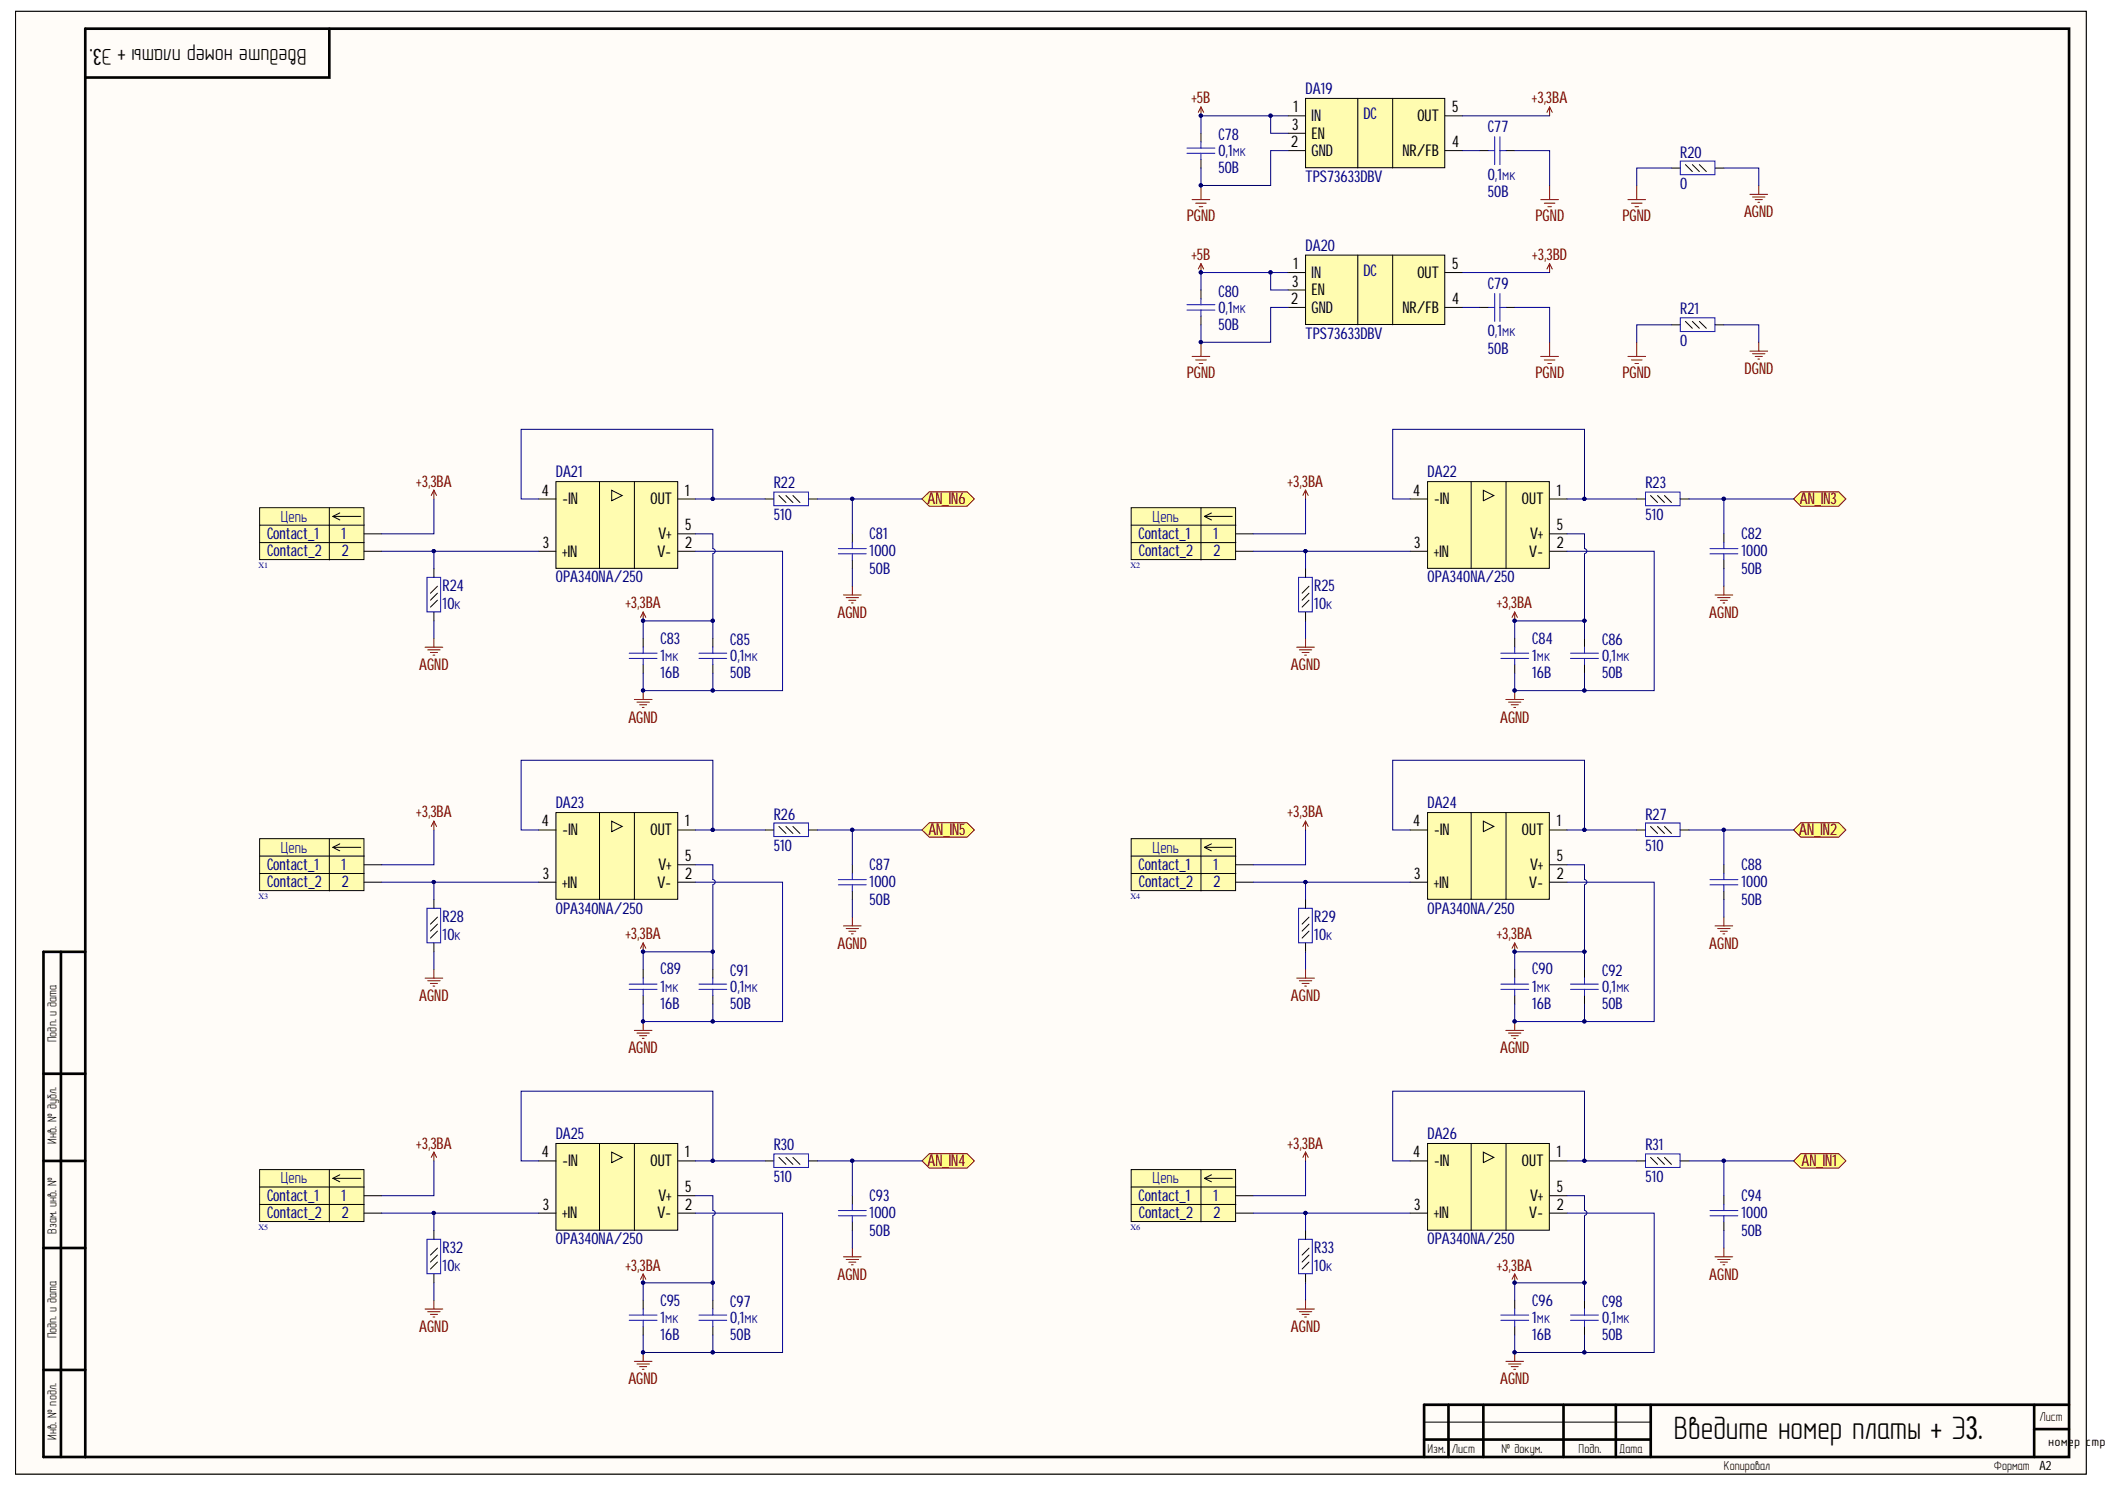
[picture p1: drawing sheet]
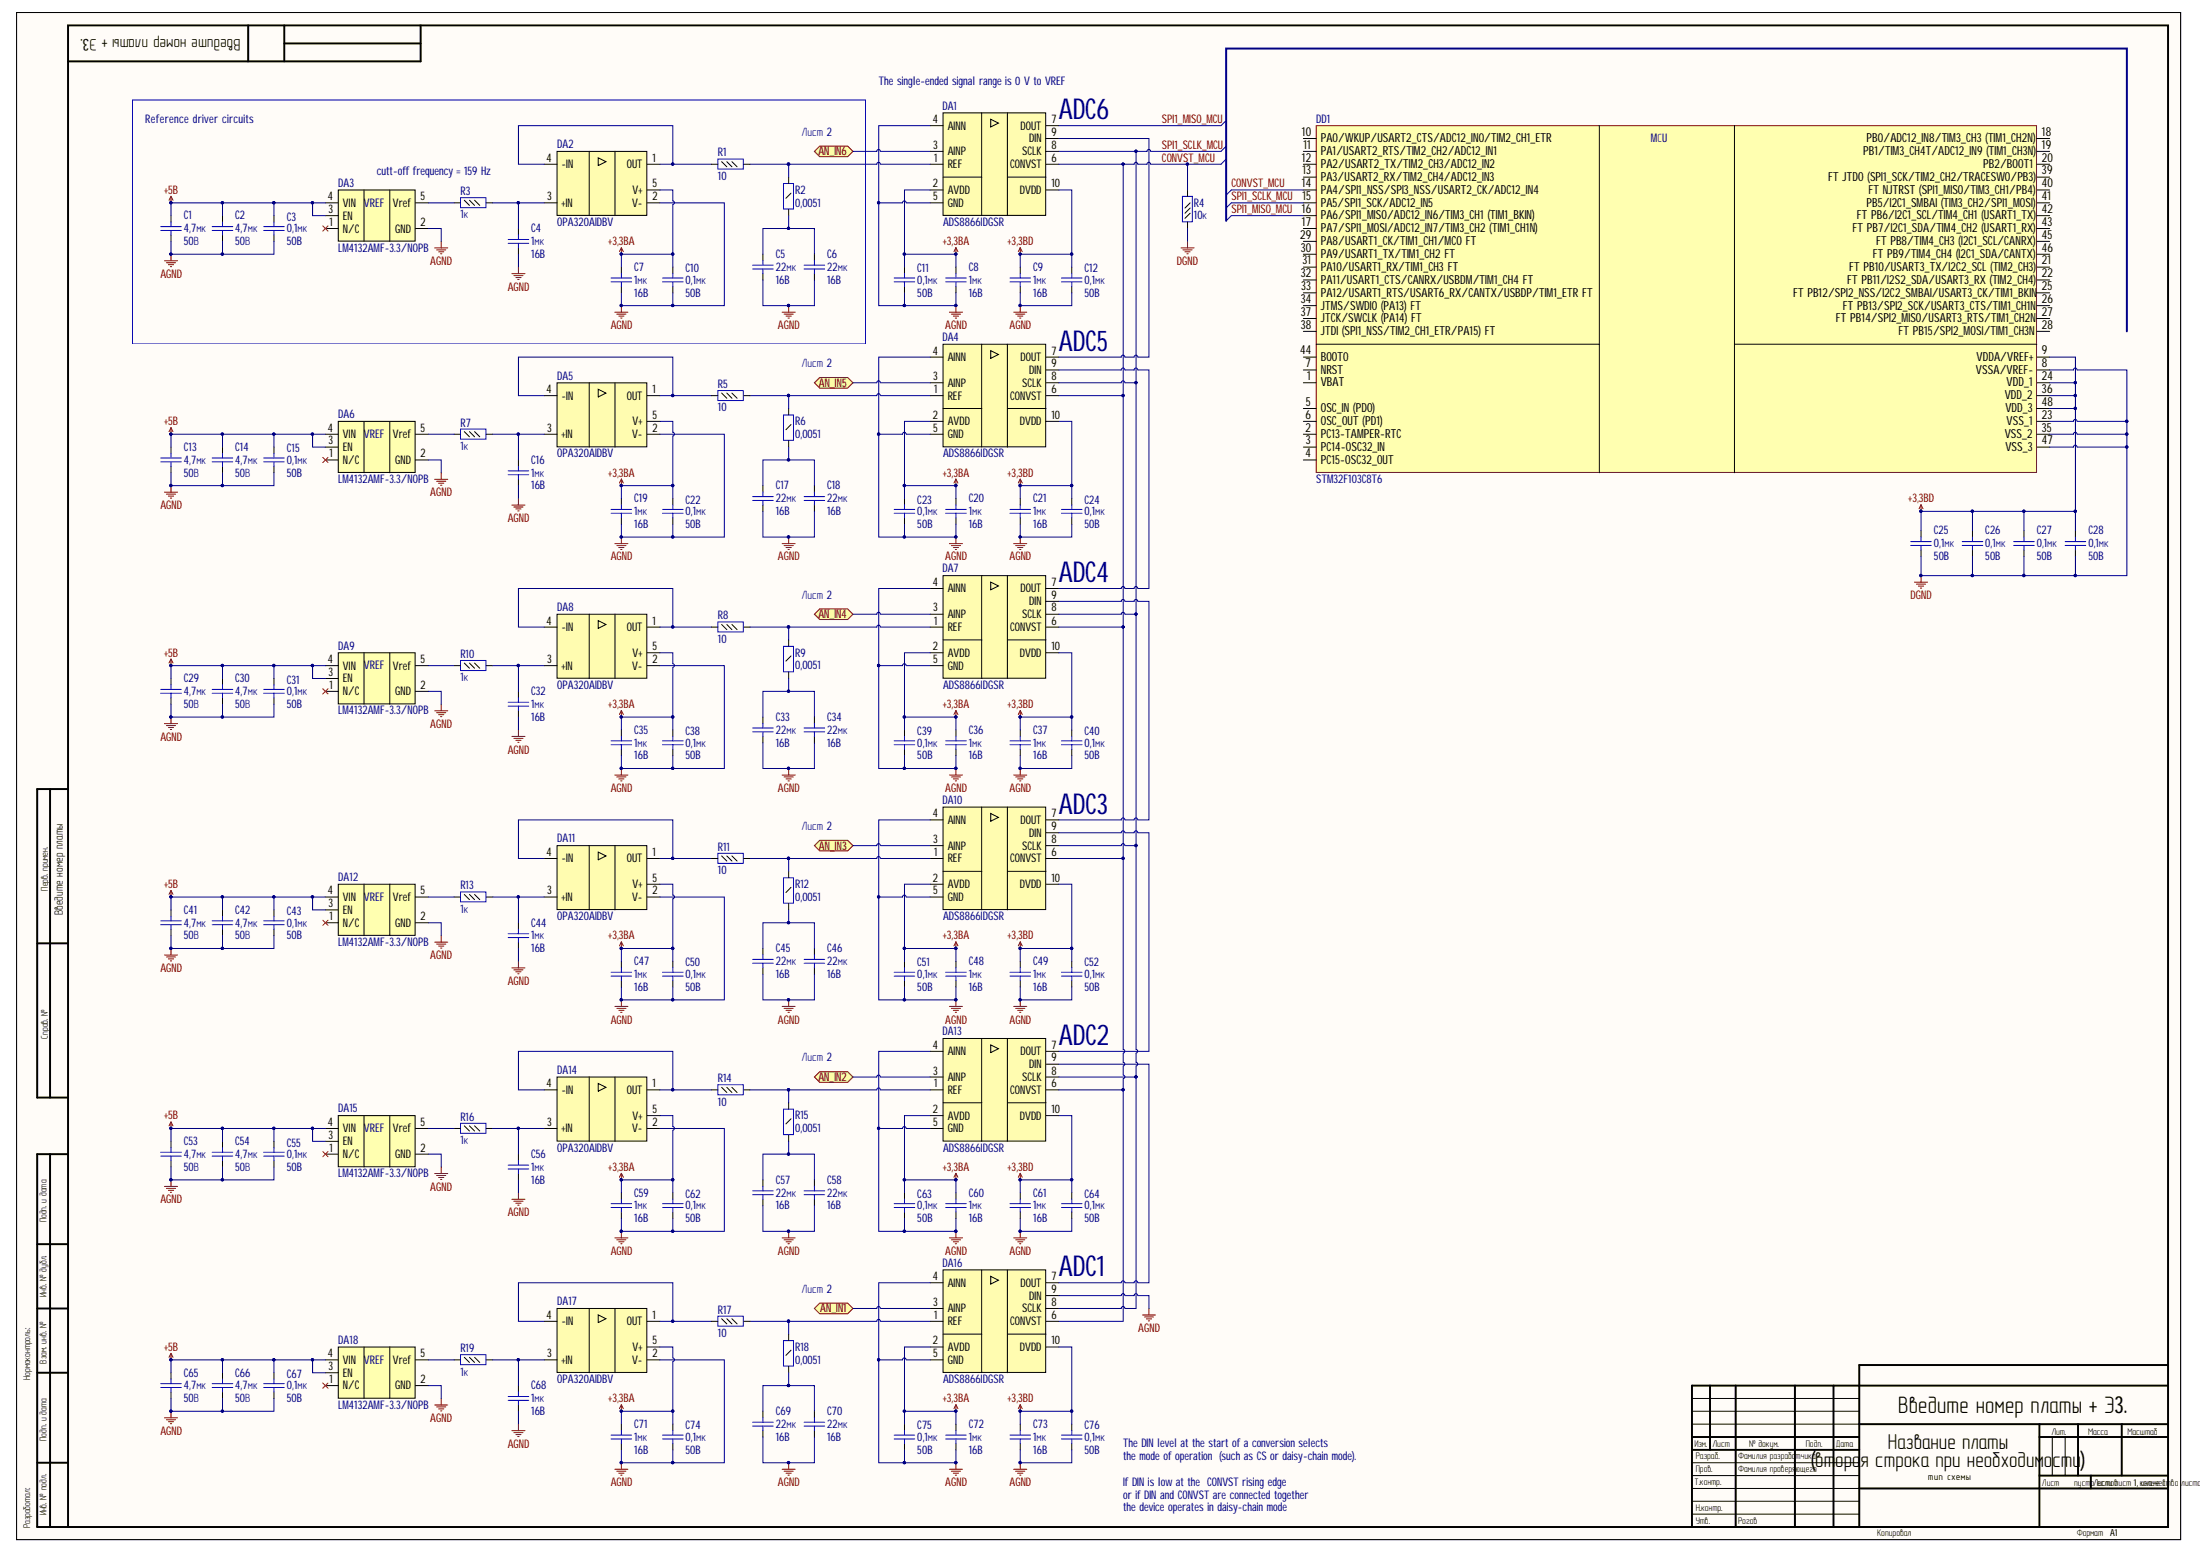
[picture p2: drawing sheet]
# Altium project TensoSensor.PrjPcb
2 sheets, 164 parts. Net scope: flat (ports and power ports of the same name join across sheets).
Board file: TensoSensor.PcbDoc
Sheets:
  TensoSensor.SchDoc
  TensorSensor_Driver&DC.SchDoc

## Sheet TensoSensor.SchDoc: Название платы
size 840 x 594 mm; ApprovedBy: Рогов; CheckedBy: Фамилия проверяющего; DrawnBy: Фамилия разработчика; DocumentNumber: Введите номер платы + Э3; SheetNumber: пусто если лист 1, иначе 1; SheetTotal: количество листов; Title1str: (вторая строка при необходимости); DocumentType: тип схемы; Format: A1

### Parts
C1  Voltage: 50В  [C0805]  (hidden comment: 4,7мк)
C2  Voltage: 50В  [C0805]  (hidden comment: 4,7мк)
C3  Voltage: 50B  [C0603]  (hidden comment: 0,1мк)
C4  Voltage: 16B  [C0603]  (hidden comment: 1мк)
C5  Voltage: 16B  [C1210]  (hidden comment: 22мк)
C6  Voltage: 16B  [C1210]  (hidden comment: 22мк)
C7  Voltage: 16B  [C0603]  (hidden comment: 1мк)
C8  Voltage: 16B  [C0603]  (hidden comment: 1мк)
C9  Voltage: 16B  [C0603]  (hidden comment: 1мк)
C10  Voltage: 50B  [C0603]  (hidden comment: 0,1мк)
C11  Voltage: 50B  [C0603]  (hidden comment: 0,1мк)
C12  Voltage: 50B  [C0603]  (hidden comment: 0,1мк)
C13  Voltage: 50В  [C0805]  (hidden comment: 4,7мк)
C14  Voltage: 50В  [C0805]  (hidden comment: 4,7мк)
C15  Voltage: 50B  [C0603]  (hidden comment: 0,1мк)
C16  Voltage: 16B  [C0603]  (hidden comment: 1мк)
C17  Voltage: 16B  [C1210]  (hidden comment: 22мк)
C18  Voltage: 16B  [C1210]  (hidden comment: 22мк)
C19  Voltage: 16B  [C0603]  (hidden comment: 1мк)
C20  Voltage: 16B  [C0603]  (hidden comment: 1мк)
C21  Voltage: 16B  [C0603]  (hidden comment: 1мк)
C22  Voltage: 50B  [C0603]  (hidden comment: 0,1мк)
C23  Voltage: 50B  [C0603]  (hidden comment: 0,1мк)
C24  Voltage: 50B  [C0603]  (hidden comment: 0,1мк)
C25  Voltage: 50B  [C0603]  (hidden comment: 0,1мк)
C26  Voltage: 50B  [C0603]  (hidden comment: 0,1мк)
C27  Voltage: 50B  [C0603]  (hidden comment: 0,1мк)
C28  Voltage: 50B  [C0603]  (hidden comment: 0,1мк)
C29  Voltage: 50В  [C0805]  (hidden comment: 4,7мк)
C30  Voltage: 50В  [C0805]  (hidden comment: 4,7мк)
C31  Voltage: 50B  [C0603]  (hidden comment: 0,1мк)
C32  Voltage: 16B  [C0603]  (hidden comment: 1мк)
C33  Voltage: 16B  [C1210]  (hidden comment: 22мк)
C34  Voltage: 16B  [C1210]  (hidden comment: 22мк)
C35  Voltage: 16B  [C0603]  (hidden comment: 1мк)
C36  Voltage: 16B  [C0603]  (hidden comment: 1мк)
C37  Voltage: 16B  [C0603]  (hidden comment: 1мк)
C38  Voltage: 50B  [C0603]  (hidden comment: 0,1мк)
C39  Voltage: 50B  [C0603]  (hidden comment: 0,1мк)
C40  Voltage: 50B  [C0603]  (hidden comment: 0,1мк)
C41  Voltage: 50В  [C0805]  (hidden comment: 4,7мк)
C42  Voltage: 50В  [C0805]  (hidden comment: 4,7мк)
C43  Voltage: 50B  [C0603]  (hidden comment: 0,1мк)
C44  Voltage: 16B  [C0603]  (hidden comment: 1мк)
C45  Voltage: 16B  [C1210]  (hidden comment: 22мк)
C46  Voltage: 16B  [C1210]  (hidden comment: 22мк)
C47  Voltage: 16B  [C0603]  (hidden comment: 1мк)
C48  Voltage: 16B  [C0603]  (hidden comment: 1мк)
C49  Voltage: 16B  [C0603]  (hidden comment: 1мк)
C50  Voltage: 50B  [C0603]  (hidden comment: 0,1мк)
C51  Voltage: 50B  [C0603]  (hidden comment: 0,1мк)
C52  Voltage: 50B  [C0603]  (hidden comment: 0,1мк)
C53  Voltage: 50В  [C0805]  (hidden comment: 4,7мк)
C54  Voltage: 50В  [C0805]  (hidden comment: 4,7мк)
C55  Voltage: 50B  [C0603]  (hidden comment: 0,1мк)
C56  Voltage: 16B  [C0603]  (hidden comment: 1мк)
C57  Voltage: 16B  [C1210]  (hidden comment: 22мк)
C58  Voltage: 16B  [C1210]  (hidden comment: 22мк)
C59  Voltage: 16B  [C0603]  (hidden comment: 1мк)
C60  Voltage: 16B  [C0603]  (hidden comment: 1мк)
C61  Voltage: 16B  [C0603]  (hidden comment: 1мк)
C62  Voltage: 50B  [C0603]  (hidden comment: 0,1мк)
C63  Voltage: 50B  [C0603]  (hidden comment: 0,1мк)
C64  Voltage: 50B  [C0603]  (hidden comment: 0,1мк)
C65  Voltage: 50В  [C0805]  (hidden comment: 4,7мк)
C66  Voltage: 50В  [C0805]  (hidden comment: 4,7мк)
C67  Voltage: 50B  [C0603]  (hidden comment: 0,1мк)
C68  Voltage: 16B  [C0603]  (hidden comment: 1мк)
C69  Voltage: 16B  [C1210]  (hidden comment: 22мк)
C70  Voltage: 16B  [C1210]  (hidden comment: 22мк)
C71  Voltage: 16B  [C0603]  (hidden comment: 1мк)
C72  Voltage: 16B  [C0603]  (hidden comment: 1мк)
C73  Voltage: 16B  [C0603]  (hidden comment: 1мк)
C74  Voltage: 50B  [C0603]  (hidden comment: 0,1мк)
C75  Voltage: 50B  [C0603]  (hidden comment: 0,1мк)
C76  Voltage: 50B  [C0603]  (hidden comment: 0,1мк)
DA1  Part Number: ADS8866IDGSR  [MSOP10]  (hidden comment: ADS8866)
DA2  Part Number: OPA320AIDBV  [SOT23-5]  (hidden comment: OPA320)
DA3  Part Number: LM4132AMF-3.3/NOPB  [SOT23-5]  (hidden comment: LM4132)
DA4  Part Number: ADS8866IDGSR  [MSOP10]  (hidden comment: ADS8866)
DA5  Part Number: OPA320AIDBV  [SOT23-5]  (hidden comment: OPA320)
DA6  Part Number: LM4132AMF-3.3/NOPB  [SOT23-5]  (hidden comment: LM4132)
DA7  Part Number: ADS8866IDGSR  [MSOP10]  (hidden comment: ADS8866)
DA8  Part Number: OPA320AIDBV  [SOT23-5]  (hidden comment: OPA320)
DA9  Part Number: LM4132AMF-3.3/NOPB  [SOT23-5]  (hidden comment: LM4132)
DA10  Part Number: ADS8866IDGSR  [MSOP10]  (hidden comment: ADS8866)
DA11  Part Number: OPA320AIDBV  [SOT23-5]  (hidden comment: OPA320)
DA12  Part Number: LM4132AMF-3.3/NOPB  [SOT23-5]  (hidden comment: LM4132)
DA13  Part Number: ADS8866IDGSR  [MSOP10]  (hidden comment: ADS8866)
DA14  Part Number: OPA320AIDBV  [SOT23-5]  (hidden comment: OPA320)
DA15  Part Number: LM4132AMF-3.3/NOPB  [SOT23-5]  (hidden comment: LM4132)
DA16  Part Number: ADS8866IDGSR  [MSOP10]  (hidden comment: ADS8866)
DA17  Part Number: OPA320AIDBV  [SOT23-5]  (hidden comment: OPA320)
DA18  Part Number: LM4132AMF-3.3/NOPB  [SOT23-5]  (hidden comment: LM4132)
DD1  STM32F103C8T6  [LQFP48]
R1  value 10  [R0603]  (hidden comment: Resistor_0,062Вт)
R2  value 0,0051  [R1206]  (hidden comment: Resistor_0,25Вт)
R3  value 1к  [R0603]  (hidden comment: Resistor_0,062Вт)
R4  value 10к  [R0603]  (hidden comment: Resistor_0,062Вт)
R5  value 10  [R0603]  (hidden comment: Resistor_0,062Вт)
R6  value 0,0051  [R1206]  (hidden comment: Resistor_0,25Вт)
R7  value 1к  [R0603]  (hidden comment: Resistor_0,062Вт)
R8  value 10  [R0603]  (hidden comment: Resistor_0,062Вт)
R9  value 0,0051  [R1206]  (hidden comment: Resistor_0,25Вт)
R10  value 1к  [R0603]  (hidden comment: Resistor_0,062Вт)
R11  value 10  [R0603]  (hidden comment: Resistor_0,062Вт)
R12  value 0,0051  [R1206]  (hidden comment: Resistor_0,25Вт)
R13  value 1к  [R0603]  (hidden comment: Resistor_0,062Вт)
R14  value 10  [R0603]  (hidden comment: Resistor_0,062Вт)
R15  value 0,0051  [R1206]  (hidden comment: Resistor_0,25Вт)
R16  value 1к  [R0603]  (hidden comment: Resistor_0,062Вт)
R17  value 10  [R0603]  (hidden comment: Resistor_0,062Вт)
R18  value 0,0051  [R1206]  (hidden comment: Resistor_0,25Вт)
R19  value 1к  [R0603]  (hidden comment: Resistor_0,062Вт)

### Ports
AN_IN1, AN_IN2, AN_IN3, AN_IN4, AN_IN5, AN_IN6

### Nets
+3,3BA: C7.2 C8.2 C10.2 C11.2 C19.2 C20.2 C22.2 C23.2 C35.2 C36.2 C38.2 C39.2 C47.2 C48.2 C50.2 C51.2 C59.2 C60.2 C62.2 C63.2 C71.2 C72.2 C74.2 C75.2 DA1.2(AVDD) DA2.5(V+) DA4.2(AVDD) DA5.5(V+) DA7.2(AVDD) DA8.5(V+) DA10.2(AVDD) DA11.5(V+) DA13.2(AVDD) DA14.5(V+) DA16.2(AVDD) DA17.5(V+)
+3,3BD: C9.2 C12.2 C21.2 C24.2 C25.2 C26.2 C27.2 C28.2 C37.2 C40.2 C49.2 C52.2 C61.2 C64.2 C73.2 C76.2 DA1.10(DVDD) DA4.10(DVDD) DA7.10(DVDD) DA10.10(DVDD) DA13.10(DVDD) DA16.10(DVDD) DD1.9(VDDA/VREF+) DD1.24(VDD_1) DD1.36(VDD_2) DD1.48(VDD_3)
+5B: C1.2 C2.2 C3.2 C13.2 C14.2 C15.2 C29.2 C30.2 C31.2 C41.2 C42.2 C43.2 C53.2 C54.2 C55.2 C65.2 C66.2 C67.2 DA3.3(EN) DA3.4(VIN) DA6.3(EN) DA6.4(VIN) DA9.3(EN) DA9.4(VIN) DA12.3(EN) DA12.4(VIN) DA15.3(EN) DA15.4(VIN) DA18.3(EN) DA18.4(VIN)
AGND: C1.1 C2.1 C3.1 C4.1 C5.1 C6.1 C7.1 C8.1 C9.1 C10.1 C11.1 C12.1 C13.1 C14.1 C15.1 C16.1 C17.1 C18.1 C19.1 C20.1 C21.1 C22.1 C23.1 C24.1 C29.1 C30.1 C31.1 C32.1 C33.1 C34.1 C35.1 C36.1 C37.1 C38.1 C39.1 C40.1 C41.1 C42.1 C43.1 C44.1 C45.1 C46.1 C47.1 C48.1 C49.1 C50.1 C51.1 C52.1 C53.1 C54.1 C55.1 C56.1 C57.1 C58.1 C59.1 C60.1 C61.1 C62.1 C63.1 C64.1 C65.1 C66.1 C67.1 C68.1 C69.1 C70.1 C71.1 C72.1 C73.1 C74.1 C75.1 C76.1 DA1.4(AINN) DA1.5(GND) DA2.2(V-) DA3.2(GND) DA4.4(AINN) DA4.5(GND) DA5.2(V-) DA6.2(GND) DA7.4(AINN) DA7.5(GND) DA8.2(V-) DA9.2(GND) DA10.4(AINN) DA10.5(GND) DA11.2(V-) DA12.2(GND) DA13.4(AINN) DA13.5(GND) DA14.2(V-) DA15.2(GND) DA16.4(AINN) DA16.5(GND) DA16.9(DIN) DA17.2(V-) DA18.2(GND)
DGND: C25.1 C26.1 C27.1 C28.1 DD1.8(VSSA/VREF-) DD1.23(VSS_1) DD1.35(VSS_2) DD1.47(VSS_3) R4.1
CONVST_MCU: DA1.6(CONVST) DA4.6(CONVST) DA7.6(CONVST) DA10.6(CONVST) DA13.6(CONVST) DA16.6(CONVST) DD1.14(PA4/SPI1_NSS/SPI3_NSS/USART2_CK/ADC12_IN4) R4.2
SPI1_MISO_MCU: DA1.7(DOUT) DD1.16(PA6/SPI1_MISO/ADC12_IN6/TIM3_CH1_(TIM1_BKIN))
SPI1_SCLK_MCU: DA1.8(SCLK) DA4.8(SCLK) DA7.8(SCLK) DA10.8(SCLK) DA13.8(SCLK) DA16.8(SCLK) DD1.15(PA5/SPI1_SCK/ADC12_IN5)
NetC4_2: C4.2 DA2.3(+IN) R3.2
NetC5_2: C5.2 C6.2 R2.1
NetC16_2: C16.2 DA5.3(+IN) R7.2
NetC17_2: C17.2 C18.2 R6.1
NetC32_2: C32.2 DA8.3(+IN) R10.2
NetC33_2: C33.2 C34.2 R9.1
NetC44_2: C44.2 DA11.3(+IN) R13.2
NetC45_2: C45.2 C46.2 R12.1
NetC56_2: C56.2 DA14.3(+IN) R16.2
NetC57_2: C57.2 C58.2 R15.1
NetC68_2: C68.2 DA17.3(+IN) R19.2
NetC69_2: C69.2 C70.2 R18.1
NetC81_2: DA1.3(AINP) ; port AN_IN6
NetC82_2: DA10.3(AINP) ; port AN_IN3
NetC87_2: DA4.3(AINP) ; port AN_IN5
NetC88_2: DA13.3(AINP) ; port AN_IN2
NetC93_2: DA7.3(AINP) ; port AN_IN4
NetC94_2: DA16.3(AINP) ; port AN_IN1
NetDA1_1: DA1.1(REF) R1.2 R2.2
NetDA1_9: DA1.9(DIN) DA4.7(DOUT)
NetDA2_1: DA2.1(OUT) DA2.4(-IN) R1.1
NetDA3_5: DA3.5(Vref) R3.1
NetDA4_1: DA4.1(REF) R5.2 R6.2
NetDA4_9: DA4.9(DIN) DA7.7(DOUT)
NetDA5_1: DA5.1(OUT) DA5.4(-IN) R5.1
NetDA6_5: DA6.5(Vref) R7.1
NetDA7_1: DA7.1(REF) R8.2 R9.2
NetDA7_9: DA7.9(DIN) DA10.7(DOUT)
NetDA8_1: DA8.1(OUT) DA8.4(-IN) R8.1
NetDA9_5: DA9.5(Vref) R10.1
NetDA10_1: DA10.1(REF) R11.2 R12.2
NetDA10_9: DA10.9(DIN) DA13.7(DOUT)
NetDA11_1: DA11.1(OUT) DA11.4(-IN) R11.1
NetDA12_5: DA12.5(Vref) R13.1
NetDA13_1: DA13.1(REF) R14.2 R15.2
NetDA13_9: DA13.9(DIN) DA16.7(DOUT)
NetDA14_1: DA14.1(OUT) DA14.4(-IN) R14.1
NetDA15_5: DA15.5(Vref) R16.1
NetDA16_1: DA16.1(REF) R17.2 R18.2
NetDA17_1: DA17.1(OUT) DA17.4(-IN) R17.1
NetDA18_5: DA18.5(Vref) R19.1

Not connected (* = marked no-connect by the designer): DA3 1(N/C)*; DA6 1(N/C)*; DA9 1(N/C)*; DA12 1(N/C)*; DA15 1(N/C)*; DA18 1(N/C)*; DD1 1(VBAT) 2(PC13-TAMPER-RTC) 3(PC14-OSC32_IN) 4(PC15-OSC32_OUT) 5(OSC_IN_(PDO)) 6(OSC_OUT_(PD1)) 7(NRST) 10(PA0/WKUP/USART2_CTS/ADC12_IN0/TIM2_CH1_ETR) 11(PA1/USART2_RTS/TIM2_CH2/ADC12_IN1) 12(PA2/USART2_TX/TIM2_CH3/ADC12_IN2) 13(PA3/USART2_RX/TIM2_CH4/ADC12_IN3) 17(PA7/SPI1_MOSI/ADC12_IN7/TIM3_CH2_(TIM1_CH1N)) 18(PB0/ADC12_IN8/TIM3_CH3_(TIM1_CH2N)) 19(PB1/TIM3_CH4T/ADC12_IN9_(TIM1_CH3N)) 20(PB2/BOOT1) 21(FT_PB10/USART3_TX/I2C2_SCL_(TIM2_CH3)) 22(FT_PB11/I2S2_SDA/USART3_RX_(TIM2_CH4)) 25(FT_PB12/SPI2_NSS/I2C2_SMBAI/USART3_CK/TIM1_BKIN) 26(FT_PB13/SPI2_SCK/USART3_CTS/TIM1_CH1N) 27(FT_PB14/SPI2_MISO/USART3_RTS/TIM1_CH2N) 28(FT_PB15/SPI2_MOSI/TIM1_CH3N) 29(PA8/USART1_CK/TIM1_CH1/MCO_FT) 30(PA9/USART1_TX/TIM1_CH2_FT) 31(PA10/USART1_RX/TIM1_CH3_FT) 32(PA11/USART1_CTS/CANRX/USBDM/TIM1_CH4_FT) 33(PA12/USART1_RTS/USART6_RX/CANTX/USBDP/TIM1_ETR_FT) 34(JTMS/SWDIO_(PA13)_FT) 37(JTCK/SWCLK_(PA14)_FT) 38(JTDI_(SPI1_NSS/TIM2_CH1_ETR/PA15)_FT) 39(FT_JTDO_(SPI1_SCK/TIM2_CH2/TRACESWO/PB3)) 40(FT_NJTRST_(SPI1_MISO/TIM3_CH1/PB4)) 41(PB5/I2C1_SMBAI_(TIM3_CH2/SPI1_MOSI)) 42(FT_PB6/I2C1_SCL/TIM4_CH1_(USART1_TX)) 43(FT_PB7/I2C1_SDA/TIM4_CH2_(USART1_RX)) 44(BOOT0) 45(FT_PB8/TIM4_CH3_(I2C1_SCL/CANRX)) 46(FT_PB9/TIM4_CH4_(I2C1_SDA/CANTX))

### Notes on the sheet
- The single-ended signal range is 0 V to VREF
- Reference driver circuits
- Лист 2
- (near DA1) ADC6
- cutt-off frequency = 159 Hz
- (near DA4) ADC5
- (near DA7) ADC4
- (near DA10) ADC3
- Перв. примен.
- Справ. №
- (near DA13) ADC2
- Подп. и дата
- Инв. № дубл.
- (near DA16) ADC1
- Нормоконтроль:
- Взам. инв. №
- The DIN level at the start of a conversion selects
- Изм.
- Лист
- № докум.
- Подп.
- Дата
- Лит.
- Масса
- Масштаб
- the mode of operation  (such as CS or daisy-chain mode).
- If DIN is low at the  CONVST rising edge
- Т.контр.
- Пров.
- Разраб.
- Листов
- Разработал:
- Инв. № подл.
- or if DIN and CONVST are connected together
- the device operates in daisy-chain mode
- Н.контр.
- Утв.
- Копировал
- Формат

## Sheet TensorSensor_Driver&DC.SchDoc
size 594 x 420 mm; DocumentNumber: Введите номер платы + Э3; SheetNumber: номер страницы; Format: A2

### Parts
C77  Voltage: 50B  [C0603]  (hidden comment: 0,1мк)
C78  Voltage: 50B  [C0603]  (hidden comment: 0,1мк)
C79  Voltage: 50B  [C0603]  (hidden comment: 0,1мк)
C80  Voltage: 50B  [C0603]  (hidden comment: 0,1мк)
C81  Voltage: 50B  [C0603]  (hidden comment: 1000)
C82  Voltage: 50B  [C0603]  (hidden comment: 1000)
C83  Voltage: 16B  [C0603]  (hidden comment: 1мк)
C84  Voltage: 16B  [C0603]  (hidden comment: 1мк)
C85  Voltage: 50B  [C0603]  (hidden comment: 0,1мк)
C86  Voltage: 50B  [C0603]  (hidden comment: 0,1мк)
C87  Voltage: 50B  [C0603]  (hidden comment: 1000)
C88  Voltage: 50B  [C0603]  (hidden comment: 1000)
C89  Voltage: 16B  [C0603]  (hidden comment: 1мк)
C90  Voltage: 16B  [C0603]  (hidden comment: 1мк)
C91  Voltage: 50B  [C0603]  (hidden comment: 0,1мк)
C92  Voltage: 50B  [C0603]  (hidden comment: 0,1мк)
C93  Voltage: 50B  [C0603]  (hidden comment: 1000)
C94  Voltage: 50B  [C0603]  (hidden comment: 1000)
C95  Voltage: 16B  [C0603]  (hidden comment: 1мк)
C96  Voltage: 16B  [C0603]  (hidden comment: 1мк)
C97  Voltage: 50B  [C0603]  (hidden comment: 0,1мк)
C98  Voltage: 50B  [C0603]  (hidden comment: 0,1мк)
DA19  Part Number: TPS73633DBV  [SOT23-5]  (hidden comment: TPS736DBV)
DA20  Part Number: TPS73633DBV  [SOT23-5]  (hidden comment: TPS736DBV)
DA21  Part Number: OPA340NA/250  [SOT23-5]  (hidden comment: OPA340)
DA22  Part Number: OPA340NA/250  [SOT23-5]  (hidden comment: OPA340)
DA23  Part Number: OPA340NA/250  [SOT23-5]  (hidden comment: OPA340)
DA24  Part Number: OPA340NA/250  [SOT23-5]  (hidden comment: OPA340)
DA25  Part Number: OPA340NA/250  [SOT23-5]  (hidden comment: OPA340)
DA26  Part Number: OPA340NA/250  [SOT23-5]  (hidden comment: OPA340)
R20  value 0  [R0603]  (hidden comment: Resistor_0,062Вт)
R21  value 0  [R0603]  (hidden comment: Resistor_0,062Вт)
R22  value 510  [R0603]  (hidden comment: Resistor_0,062Вт)
R23  value 510  [R0603]  (hidden comment: Resistor_0,062Вт)
R24  value 10к  [R0603]  (hidden comment: Resistor_0,062Вт)
R25  value 10к  [R0603]  (hidden comment: Resistor_0,062Вт)
R26  value 510  [R0603]  (hidden comment: Resistor_0,062Вт)
R27  value 510  [R0603]  (hidden comment: Resistor_0,062Вт)
R28  value 10к  [R0603]  (hidden comment: Resistor_0,062Вт)
R29  value 10к  [R0603]  (hidden comment: Resistor_0,062Вт)
R30  value 510  [R0603]  (hidden comment: Resistor_0,062Вт)
R31  value 510  [R0603]  (hidden comment: Resistor_0,062Вт)
R32  value 10к  [R0603]  (hidden comment: Resistor_0,062Вт)
R33  value 10к  [R0603]  (hidden comment: Resistor_0,062Вт)
X1  (no value)  [CWF-2]
X2  (no value)  [CWF-2]
X3  (no value)  [CWF-2]
X4  (no value)  [CWF-2]
X5  (no value)  [CWF-2]
X6  (no value)  [CWF-2]

### Ports
AN_IN1, AN_IN2, AN_IN3, AN_IN4, AN_IN5, AN_IN6

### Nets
+3,3BA: C83.2 C84.2 C85.2 C86.2 C89.2 C90.2 C91.2 C92.2 C95.2 C96.2 C97.2 C98.2 DA19.5(OUT) DA21.5(V+) DA22.5(V+) DA23.5(V+) DA24.5(V+) DA25.5(V+) DA26.5(V+) X1.1 X2.1 X3.1 X4.1 X5.1 X6.1
+3,3BD: DA20.5(OUT)
+5B: C78.2 C80.2 DA19.1(IN) DA19.3(EN) DA20.1(IN) DA20.3(EN)
AGND: C81.1 C82.1 C83.1 C84.1 C85.1 C86.1 C87.1 C88.1 C89.1 C90.1 C91.1 C92.1 C93.1 C94.1 C95.1 C96.1 C97.1 C98.1 DA21.2(V-) DA22.2(V-) DA23.2(V-) DA24.2(V-) DA25.2(V-) DA26.2(V-) R20.2 R24.1 R25.1 R28.1 R29.1 R32.1 R33.1
DGND: R21.2
PGND: C77.1 C78.1 C79.1 C80.1 DA19.2(GND) DA20.2(GND) R20.1 R21.1
NetC77_2: C77.2 DA19.4(NR/FB)
NetC79_2: C79.2 DA20.4(NR/FB)
NetC81_2: C81.2 R22.2 ; port AN_IN6
NetC82_2: C82.2 R23.2 ; port AN_IN3
NetC87_2: C87.2 R26.2 ; port AN_IN5
NetC88_2: C88.2 R27.2 ; port AN_IN2
NetC93_2: C93.2 R30.2 ; port AN_IN4
NetC94_2: C94.2 R31.2 ; port AN_IN1
NetDA21_1: DA21.1(OUT) DA21.4(-IN) R22.1
NetDA21_3: DA21.3(+IN) R24.2 X1.2
NetDA22_1: DA22.1(OUT) DA22.4(-IN) R23.1
NetDA22_3: DA22.3(+IN) R25.2 X2.2
NetDA23_1: DA23.1(OUT) DA23.4(-IN) R26.1
NetDA23_3: DA23.3(+IN) R28.2 X3.2
NetDA24_1: DA24.1(OUT) DA24.4(-IN) R27.1
NetDA24_3: DA24.3(+IN) R29.2 X4.2
NetDA25_1: DA25.1(OUT) DA25.4(-IN) R30.1
NetDA25_3: DA25.3(+IN) R32.2 X5.2
NetDA26_1: DA26.1(OUT) DA26.4(-IN) R31.1
NetDA26_3: DA26.3(+IN) R33.2 X6.2

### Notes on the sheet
- Подп. и дата
- Инв. № дубл.
- Взам. инв. №
- Инв. № подл.
- Лист
- Изм.
- № докум.
- Подп.
- Дата
- Копировал
- Формат

## Nets that join several sheets
+3,3BA: TensoSensor (36 pins), TensorSensor_Driver&DC (25 pins)
+3,3BD: TensoSensor (26 pins), TensorSensor_Driver&DC (DA20.5)
+5B: TensoSensor (30 pins), TensorSensor_Driver&DC (6 pins)
AGND: TensoSensor (97 pins), TensorSensor_Driver&DC (31 pins)
DGND: TensoSensor (9 pins), TensorSensor_Driver&DC (R21.2)
NetC81_2: TensoSensor (DA1.3), TensorSensor_Driver&DC (C81.2 R22.2)
NetC82_2: TensoSensor (DA10.3), TensorSensor_Driver&DC (C82.2 R23.2)
NetC87_2: TensoSensor (DA4.3), TensorSensor_Driver&DC (C87.2 R26.2)
NetC88_2: TensoSensor (DA13.3), TensorSensor_Driver&DC (C88.2 R27.2)
NetC93_2: TensoSensor (DA7.3), TensorSensor_Driver&DC (C93.2 R30.2)
NetC94_2: TensoSensor (DA16.3), TensorSensor_Driver&DC (C94.2 R31.2)
